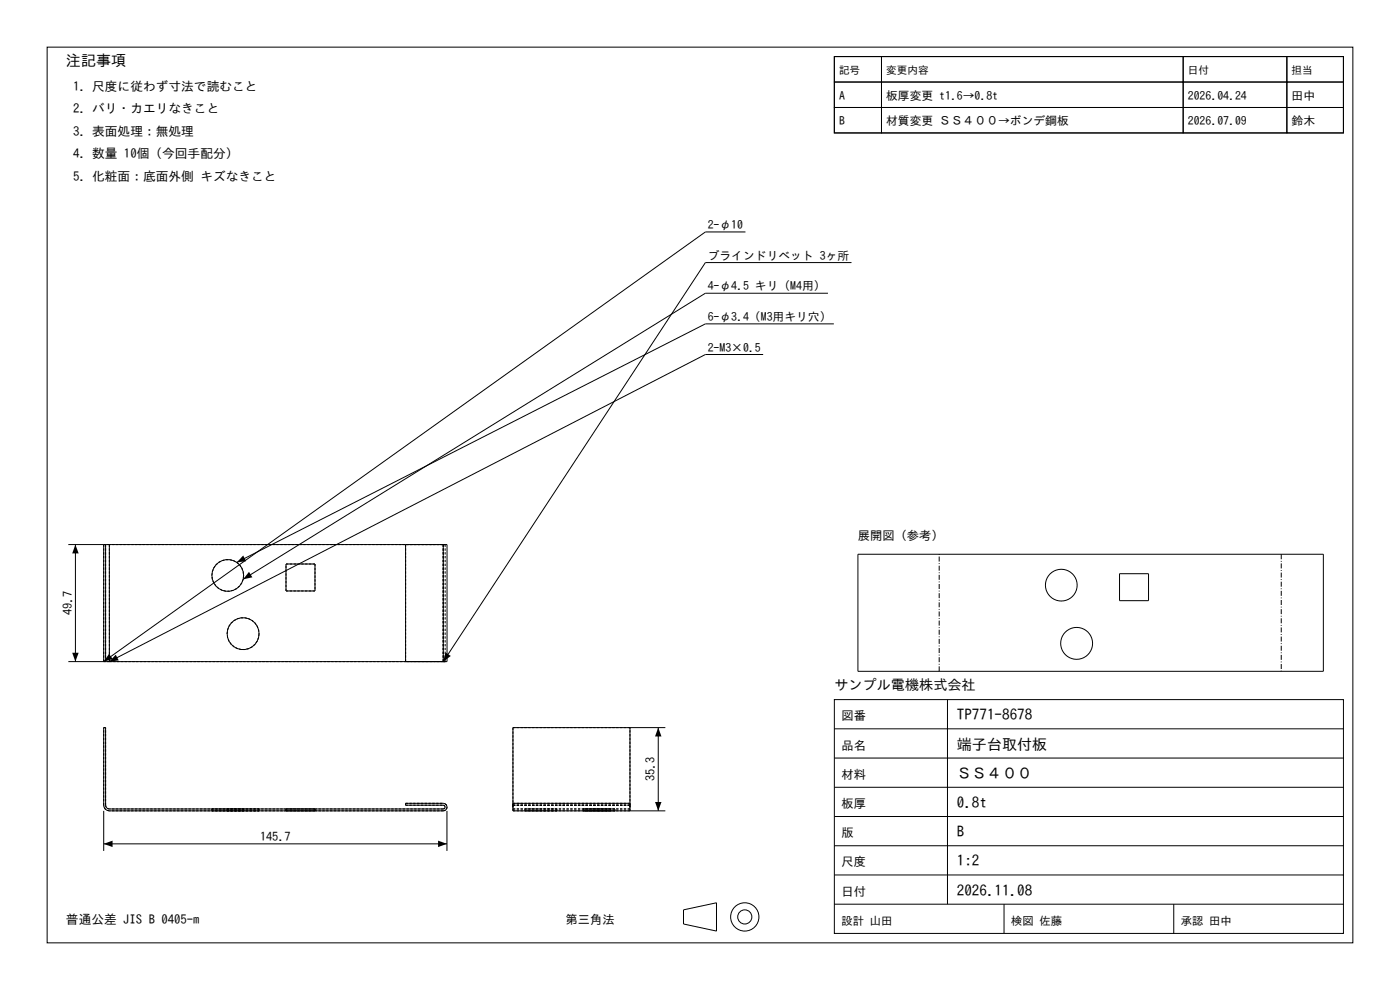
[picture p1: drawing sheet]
<svg xmlns="http://www.w3.org/2000/svg" width="297mm" height="210mm" viewBox="0 0 297 210" stroke-linecap="round" stroke-linejoin="round" font-family="sans-serif">
<g fill="none" stroke="#000" stroke-width=".21">
<path d="M10 10h277v190h-277zM177 12h10v5.4h-10zM177 17.4h10v5.4h-10zM177 12h108v16.2h-108zM187 12h64v5.4h-64zM187 17.4h64v5.4h-64zM251 12h22v5.4h-22zM251 17.4h22v5.4h-22zM273 12h12v5.4h-12zM273 17.4h12v5.4h-12zM177 22.8h10v5.4h-10zM187 22.8h64v5.4h-64z"/>
<path d="M251 22.8h22v5.4h-22zM273 22.8h12v5.4h-12zM158.1 49.2h-8.5l-127.6 91.1v-24.8M180.6 55.7h-31l-55.6 84.6M161.9 75.2h-12.3l-126.4 65.1M175.6 62.2h-26l-98 60.7M176.9 68.7h-27.3l-99.4 50.6M14.5 115.5h7.9M16 115.5v24.8M22.4 115.5h.8M22.4 115.5v24.8M23.2 115.5h70.8"/>
<path d="M23.2 115.5v24.8M60.7 119.6h6.1v5.8h-6.1zM86 115.5v24.8M94 115.5h.8v24.8h-.8M94 115.5v24.8M182 117.6h98.7v24.8h-98.7zM237.5 121.7h6.2v5.7h-6.2zM14.5 140.3h7.9M22 154.3h.4v16.5a.8 .8 0 0 0 .8 .8h70.8l.4-.3-.1-.4-.3-.1h-8v-.4h8a.8 .8 0 0 1 .8 .8 .8 .8 0 0 1-.8 .8h-70.8a1.2 1.2 0 0 1-1.2-1.2zM22.4 140.3h.8M23.2 140.3h70.8M133.6 154.3v16.1"/>
<path d="M139.6 154.3v17.7M141.1 154.3h-32.3v16.1M177 148.4h108v49.6h-108zM177 154.6h108M201 148.4v43.4M22 172v8.5M22 179h72.8M94.8 172v8.5M108.8 170.4v1.6h32.3M108.8 170.4h24.8M133.6 170.4v1.6M177 179.4h108"/>
<path d="M177 173.2h108M177 167h108M177 160.8h108M145 193l7-1.5v6l-7-1.5zM177 191.8h108M177 185.6h108M213 191.8v6.2M249 191.8v6.2"/>
<circle cx="48.3" cy="122.1" r="3.4"/>
<circle cx="51.6" cy="134.4" r="3.4"/>
<circle cx="225.1" cy="124.1" r="3.4"/>
<circle cx="228.4" cy="136.5" r="3.4"/>
<circle cx="158" cy="194.5" r="3"/>
<circle cx="158" cy="194.5" r="1.5"/>
</g>
<g fill="none" stroke="#000" stroke-width=".21" stroke-dasharray=".5 .3" stroke-linecap="butt">
<path d="M23.2 115.5v24.8M23.2 115.5h-1.2M60.7 119.6h6.1M66.8 119.6v5.8M86 115.5h8M94 115.5h-70.8M94 115.5h-8M94 115.5h.8M94 115.5v24.8M94 115.5h.4M94.4 115.5h-.4M51.7 122.1a3.4 3.4 0 0 1-4.8 3 3.4 3.4 0 0 1-.7-5.6 3.4 3.4 0 0 1 5.4 1.8l.1 .8"/>
<path d="M55 134.4a3.4 3.4 0 0 1-4.9 3.1 3.4 3.4 0 0 1-.7-5.7 3.4 3.4 0 0 1 5.5 1.8l.1 .8M60.7 125.4v-5.8M66.8 125.4h-6.1M22 154.3h.4M22 140.3v-24.8M22.4 140.3v-24.8M23.2 140.3h70.8M23.2 140.3h-1.2M86 140.3h8M86 140.3v-24.8M94 140.3h.4M94 140.3h-8"/>
<path d="M94 140.3h.8M94 140.3v-24.8M94.4 140.3h-.4M94.4 140.3v-24.8M108.8 154.3v16.5M133.6 154.3h-24.8M22 170.8v-16.5M22.4 170.8a.8 .8 0 0 0 .8 .8M22.4 170.8v-16.5M23.2 172a1.2 1.2 0 0 1-1.2-1.2M44.9 172h6.8M44.9 171.6h6.8"/>
<path d="M44.9 171.6v.4M48.2 172h6.8M48.2 171.6h6.8M48.2 171.6v.4M51.7 172h-6.8M51.7 171.6h-6.8M51.7 172v-.4M55 172h-6.8M55 171.6h-6.8M55 172v-.4M60.7 172h6.1M60.7 171.6h6.1"/>
<path d="M60.7 172v-.4M66.8 172h-6.1M66.8 171.6h-6.1M66.8 172v-.4M86 170.4h8M86 170.4v.4M86 170.8h8M94 172h-70.8M94 171.6h-70.8M94 172a.8 .8 0 0 0 .8-.8 .8 .8 0 0 0-.8-.8M94 170.8l.4 .3-.1 .4-.3 .1M108.8 172v-1.2"/>
<path d="M108.8 170.4v.4M108.8 170.8v.8M108.8 171.6h24.8M108.8 170.8h24.8M108.8 170.4h24.8M111.4 172h6.7M111.4 171.6h6.7M111.4 171.6v.4M114.7 172h-3.3M114.7 171.6h-3.3M118.1 172h-3.4M118.1 171.6h-3.4"/>
<path d="M118.1 171.6v.4M123.7 172h6.8M123.7 171.6h6.8M123.7 171.6v.4M123.8 172h5.7M123.8 171.6h5.7M123.8 172v-.4M127.1 172h-3.4M127.1 171.6h-3.4M129.5 172h-5.7M129.5 171.6h-5.7M129.5 172v-.4"/>
<path d="M130.5 172h-3.4M130.5 171.6h-3.4M130.5 171.6v.4M133.6 172h-24.8M133.6 171.6h-24.8M133.6 172v-1.2M133.6 170.8v.8M133.6 170.8h-24.8M133.6 170.4v.4M133.6 170.8v-.4M133.6 170.8v-16.5"/>
</g>
<path d="M16 115.5l.7 1.9h-1.4zM51.6 117.8l.6 1.3-2 .2zM52.8 121.3l.7 1.2-1.9 .4zM15.3 138.5h1.4l-.7 1.8zM23.1 138.7l.8 1.1-1.9 .5zM24.6 138.9l.6 1.2-2 .2zM94.5 138.4l1.1 .7-1.6 1.2zM139.6 154.3l.7 1.9h-1.3zM22 179l1.9-.7v1.4zM92.9 178.3l1.9 .7-1.9 .7zM139 170.1h1.3l-.7 1.9z" fill="#000"/>
<path d="M271.8 117.6v24.8M199.2 142.4v-24.8" fill="none" stroke="#000" stroke-width=".21" stroke-dasharray="1.1 .4 .2 .4" stroke-linecap="butt"/>
<g font-size="3.2">
<text x="14" y="14">注記事項</text>
<text x="203" y="152.8">TP771-8678</text>
<text x="203" y="159">端子台取付板</text>
<text x="203" y="165.2">ＳＳ４００</text>
<text x="203" y="171.4">0.8t</text>
<text x="203" y="177.6">B</text>
<text x="203" y="183.8">1:2</text>
<text x="203" y="190">2026.11.08</text>
</g>
<text font-size="3" x="177" y="146.4">サンプル電機株式会社</text>
<g font-size="2.7">
<text x="15.5" y="19.2">1. 尺度に従わず寸法で読むこと</text>
<text x="15.5" y="24">2. バリ・カエリなきこと</text>
<text x="15.5" y="28.8">3. 表面処理：無処理</text>
<text x="15.5" y="33.6">4. 数量 10個（今回手配分）</text>
<text x="15.5" y="38.4">5. 化粧面：底面外側 キズなきこと</text>
<text x="14" y="196">普通公差 JIS B 0405-m</text>
</g>
<g font-size="2.6">
<text x="182" y="114.6">展開図（参考）</text>
<text x="15.3" y="130.5" transform="rotate(-90 15.3 130.5)">49.7</text>
<text x="178.5" y="152.8">図番</text>
<text x="178.5" y="159">品名</text>
<text x="138.9" y="165.8" transform="rotate(-90 138.9 165.8)">35.3</text>
<text x="178.5" y="165.2">材料</text>
<text x="178.5" y="171.4">板厚</text>
<text x="55.2" y="178.3">145.7</text>
<text x="178.5" y="177.6">版</text>
<text x="178.5" y="183.8">尺度</text>
<text x="178.5" y="190">日付</text>
<text x="120" y="196">第三角法</text>
</g>
<g font-size="2.5">
<text x="178" y="21.2">A</text>
<text x="188" y="21.2">板厚変更 t1.6→0.8t</text>
<text x="252" y="21.2">2026.04.24</text>
<text x="274" y="21.2">田中</text>
<text x="178" y="26.6">B</text>
<text x="188" y="26.6">材質変更 ＳＳ４００→ボンデ鋼板</text>
<text x="252" y="26.6">2026.07.09</text>
<text x="274" y="26.6">鈴木</text>
<text x="150.1" y="48.6">2-φ10</text>
<text x="150.1" y="55.1">ブラインドリベット 3ヶ所</text>
<text x="150.1" y="61.6">4-φ4.5 キリ（M4用）</text>
<text x="150.1" y="68.1">6-φ3.4（M3用キリ穴）</text>
<text x="150.1" y="74.6">2-M3×0.5</text>
</g>
<g font-size="2.4">
<text x="178.5" y="196.2">設計 山田</text>
<text x="214.5" y="196.2">検図 佐藤</text>
<text x="250.5" y="196.2">承認 田中</text>
</g>
<g font-size="2.3">
<text x="178" y="15.8">記号</text>
<text x="188" y="15.8">変更内容</text>
<text x="252" y="15.8">日付</text>
<text x="274" y="15.8">担当</text>
</g>
</svg>
